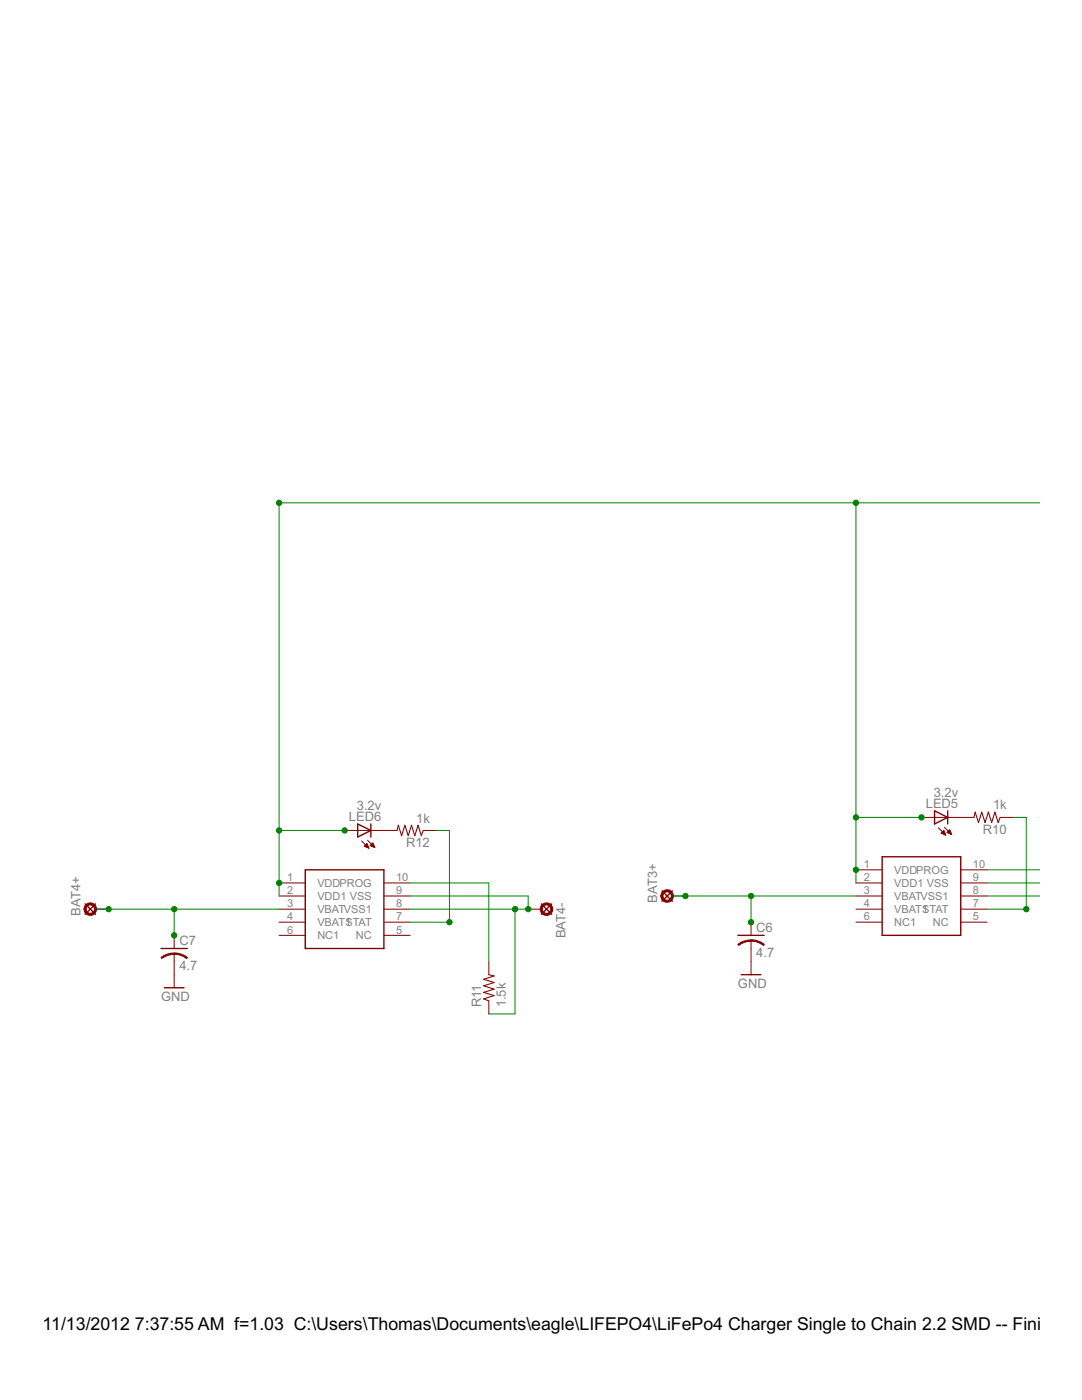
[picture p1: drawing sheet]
<svg xmlns="http://www.w3.org/2000/svg" width="216mm" height="279mm" viewBox="0 0 216 279" stroke-linecap="round" stroke-linejoin="round" font-family="sans-serif">
<g fill="none" stroke="#800000" stroke-width=".28">
<path d="M60.9 173.6h15.7v15.7h-15.7zM71.4 164.4l2.6 1.3-2.6 1.3zM74 164.4v2.6M132.1 177.8l2.1 2.1M134.2 177.8l-2.1 2.1M176 171h15.7v15.7h-15.7zM186.5 161.8l2.6 1.3-2.6 1.3zM189.1 161.8v2.6M17 180.4l2 2.1M19 180.4l-2 2.1M32.1 189.3h5.3M32.8 197.1h3.9"/>
<path d="M108 180.4l2.1 2.1M110.1 180.4l-2.1 2.1M147.2 186.7h5.3M147.9 194.5h3.9"/>
</g>
<g fill="none" stroke="#800000" stroke-width=".2">
<path d="M55.7 178.8h5.2M55.7 176.2h5.2M68.8 165.7h10.4M72.2 167.8l1.4 1.5M72.7 168.8h.7M72.9 169h.6M72.9 168.7h.5M73 168.6h.3M73.1 168.5h.2M73.2 169.1h.3M73.2 168.4l.4 .9-.9-.4zM73.3 167.7l1.5 1.4"/>
<path d="M73.4 169.2h.2M73.9 168.7h.7M74 168.6h.5M74.1 168.8h.6M74.2 168.5h.3M74.3 168.3h.1M74.4 169h.3M74.4 168.2l.4 .9-.9-.3zM74.6 169.1h.2M76.6 178.8h5.3M76.6 176.2h5.3M84.5 165.7h2.6"/>
<path d="M134.2 178.8h2.6M170.8 178.8h5.2M170.8 176.2h5.2M170.8 173.6h5.2M183.9 163.1h10.4M187.3 165.2l1.4 1.5M187.8 166.3l.5-.6 .4 1zM187.9 166.2h.6M187.9 166.3h.7M188 166.1h.5M188.1 165.9h.3M188.2 166.5h.4"/>
<path d="M188.2 165.8h.2M188.4 165.1l1.5 1.4M188.5 166.6h.2M189 166.1h.7M189.1 166.2h.6M189.1 165.9h.5M189.3 165.8h.3M189.4 165.7h.1M189.4 166.3h.4M189.5 165.6l.4 .9-.9-.4zM189.7 166.5h.1M191.7 178.8h5.3"/>
<path d="M191.7 176.2h5.3M191.7 173.6h5.3M199.6 163.1h2.6M19 181.4h2.7M34.8 186.7v2.6M34.8 190.3v6.8M55.7 184h5.2M55.7 181.4h5.2M55.7 186.7h5.2M76.6 184h5.3M76.6 181.4h5.3M76.6 186.7h5.3"/>
<path d="M97.5 191.9v2.6M97.5 199.7v2.7M105.4 181.4h2.6M149.9 184v2.7M149.9 187.7v6.8M170.8 184h5.2M170.8 181.4h5.2M191.7 184h5.3M191.7 181.4h5.3"/>
</g>
<path d="M79.2 165.7l.3-1 .6 2.1 .7-2.1 .6 2.1 .7-2.1 .7 2.1 .6-2.1 .7 2.1 .4-1.1M194.3 163.1l.3-1 .6 2.1 .7-2.1 .7 2.1 .6-2.1 .7 2.1 .6-2.1 .7 2.1 .4-1.1M97.5 194.5l1.1 .3-2.1 .6 2.1 .7-2.1 .6 2.1 .7-2.1 .7 2.1 .6-2.1 .6 1 .4" fill="none" stroke="#800000" stroke-width=".21"/>
<g fill="#800000" stroke="#800000" stroke-width=".2">
<path d="M149.9 187.6l1.4 .2 1.2 .7-.2 .2-.4-.3a3.7 3.7 0 0 0-2-.6z" fill-rule="evenodd"/>
<path d="M147.2 188.5l1.3-.7 1.4-.2v.3l-1.6 .3-.9 .5z" fill-rule="evenodd"/>
<path d="M132.3 177.9a1.25 1.25 0 0 1 1.9 .3 1.25 1.25 0 0 1-.8 1.8 1.25 1.25 0 0 1-1.5-1.2h.4a.84 .84 0 0 1 1.1-.8 .84 .84 0 0 1 .3 1.4 .84 .84 0 0 1-1.4-.4v-.2h-.4l.1-.6z" fill-rule="evenodd"/>
<path d="M34.8 190.2l.8 .1 1.1 .3 .7 .5-.2 .2a3.9 3.9 0 0 0-2.4-.9z" fill-rule="evenodd"/>
<path d="M32.1 191.1l.3-.2a4.1 4.1 0 0 1 2.4-.7v.3l-1.6 .3-.9 .5z" fill-rule="evenodd"/>
<path d="M17.1 180.5a1.25 1.25 0 0 1 2 .3 1.25 1.25 0 0 1-.8 1.8 1.25 1.25 0 0 1-1.5-1.2h.4a.84 .84 0 0 1 1.1-.8 .84 .84 0 0 1 .3 1.4 .84 .84 0 0 1-1.4-.3v-.3h-.4z" fill-rule="evenodd"/>
<path d="M108.2 180.5a1.25 1.25 0 0 1 1.9 .3 1.25 1.25 0 0 1-.7 1.8 1.25 1.25 0 0 1-1.6-1.2h.4a.84 .84 0 0 1 1.2-.8 .84 .84 0 0 1 .2 1.4 .84 .84 0 0 1-1.4-.3v-.3h-.4z" fill-rule="evenodd"/>
</g>
<g fill="none" stroke="#008000" stroke-width=".2">
<path d="M170.8 100.4v75.8M207.4 100.4h-151.7v78.4M55.7 165.7h13.1M81.9 178.8h23.5v2.6h-23.5M81.9 176.2h15.6v15.7M87.1 165.7h2.6v18.3h-7.8M134.2 178.8h36.6M149.9 178.8v5.2M170.8 163.1h13.1M197 178.8h10.4M197 176.2h10.4M197 173.6h10.4"/>
<path d="M202.2 163.1h2.6v18.3h-7.8M19 181.4h36.7M34.8 181.4v5.3M102.8 181.4v21h-5.3"/>
</g>
<g fill="#008000" stroke="#008000" stroke-width=".2">
<circle cx="170.8" cy="163.1" r=".53"/>
<circle cx="170.8" cy="173.6" r=".53"/>
<circle cx="183.9" cy="163.1" r=".53"/>
<circle cx="55.7" cy="165.7" r=".53"/>
<circle cx="55.7" cy="176.2" r=".53"/>
<circle cx="68.8" cy="165.7" r=".53"/>
<circle cx="55.7" cy="100.4" r=".53"/>
<circle cx="170.8" cy="100.4" r=".53"/>
<circle cx="149.9" cy="184" r=".53"/>
<circle cx="136.8" cy="178.8" r=".53"/>
<circle cx="149.9" cy="178.8" r=".53"/>
<circle cx="204.8" cy="181.4" r=".53"/>
<circle cx="34.8" cy="186.7" r=".53"/>
<circle cx="21.7" cy="181.4" r=".53"/>
<circle cx="34.8" cy="181.4" r=".53"/>
<circle cx="102.8" cy="181.4" r=".53"/>
<circle cx="105.4" cy="181.4" r=".53"/>
<circle cx="89.7" cy="184" r=".53"/>
</g>
<g font-size="4">
<text x="8.5" y="265.5">11/13/2012</text>
<text x="26.9" y="265.5">7:37:55 AM f=1.03 C:\Users\Thomas\Documents\eagle\LIFEPO4\LiFePo4 Charger Single to Chain 2.2 SMD -- Finished.s</text>
</g>
<g font-size="2.9" fill="#808080">
<text x="71.2" y="161.7">3.2v</text>
<text x="184.7" y="161.3">LED5</text>
<text x="186.3" y="159.1">3.2v</text>
<text x="198.1" y="161.5">1k</text>
<text x="69.6" y="163.9">LED6</text>
<text x="83" y="164.2">1k</text>
<text x="196.1" y="166.5">R10</text>
<text x="81" y="169.1">R12</text>
<text x="16.1" y="182.7" transform="rotate(-90 16.1 182.7)">BAT4+</text>
<text x="131.2" y="180.1" transform="rotate(-90 131.2 180.1)">BAT3+</text>
<text x="35.8" y="188.6">C7</text>
<text x="112.8" y="187.3" transform="rotate(-90 112.8 187.3)">BAT4-</text>
<text x="150.9" y="191">4.7</text>
<text x="150.9" y="186">C6</text>
<text x="35.8" y="193.6">4.7</text>
<text x="147.2" y="197.1">GND</text>
<text x="32.1" y="199.7">GND</text>
<text x="96" y="201.1" transform="rotate(-90 96 201.1)">R11</text>
<text x="100.9" y="201.1" transform="rotate(-90 100.9 201.1)">1.5k</text>
</g>
<g font-size="2.5" fill="#808080">
<text x="172.4" y="173.2">1</text>
<text x="194.1" y="173.2">10</text>
<text x="57.3" y="178.5">2</text>
<text x="57.3" y="175.8">1</text>
<text x="63.3" y="179.6">VDD1 VSS</text>
<text x="63.3" y="177">VDDPROG</text>
<text x="79" y="178.5">9</text>
<text x="79" y="175.8">10</text>
<text x="172.4" y="178.5">3</text>
<text x="172.4" y="175.8">2</text>
<text x="178.4" y="179.6">VBATVSS1</text>
<text x="178.4" y="177">VDD1 VSS</text>
<text x="178.4" y="174.4">VDDPROG</text>
<text x="194.1" y="178.5">8</text>
<text x="194.1" y="175.8">9</text>
<text x="57.3" y="183.7">4</text>
<text x="57.3" y="181.1">3</text>
<text x="63.3" y="184.8">VBAT1</text>
<text x="63.3" y="182.2">VBATVSS1</text>
<text x="68.9" y="184.8">STAT</text>
<text x="79" y="183.7">7</text>
<text x="79" y="181.1">8</text>
<text x="172.4" y="183.7">6</text>
<text x="172.4" y="181.1">4</text>
<text x="178.4" y="184.8">NC1</text>
<text x="178.4" y="182.2">VBAT1</text>
<text x="184" y="182.2">STAT</text>
<text x="186.1" y="184.8">NC</text>
<text x="194.1" y="183.7">5</text>
<text x="194.1" y="181.1">7</text>
<text x="57.3" y="186.3">6</text>
<text x="63.3" y="187.5">NC1</text>
<text x="71" y="187.5">NC</text>
<text x="79" y="186.3">5</text>
</g>
</svg>
